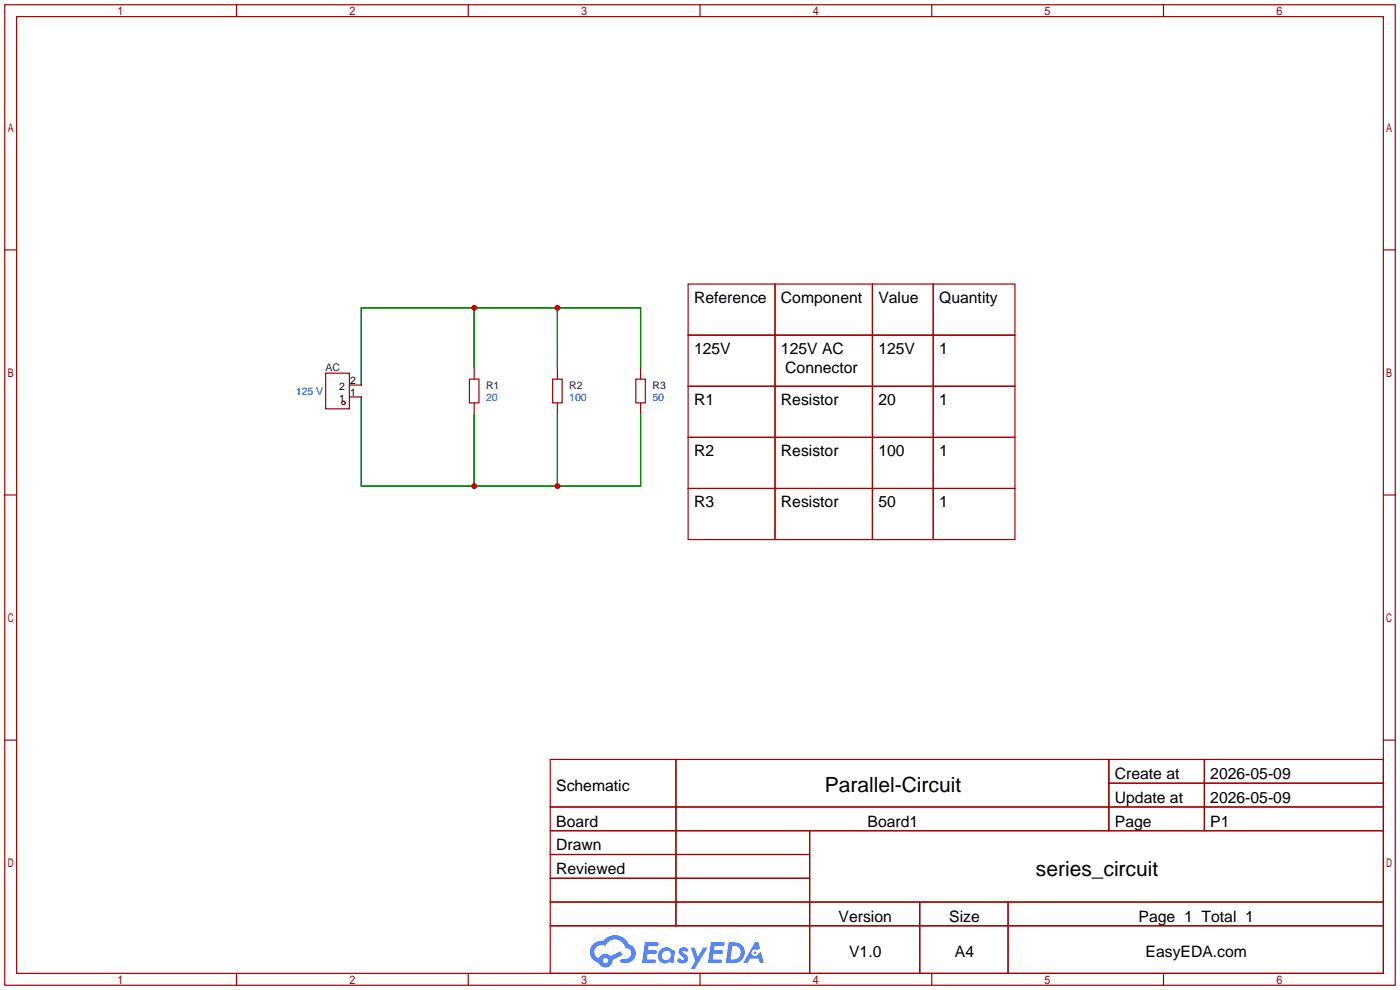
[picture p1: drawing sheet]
<svg xmlns="http://www.w3.org/2000/svg" width="299mm" height="212mm" viewBox="0 0 299 212" stroke-linecap="round" stroke-linejoin="round" font-family="sans-serif">
<g fill="none" stroke="#a10000" stroke-width=".25">
<path d="M1 1h297.2v209.6h-297.2zM3.6 3.6h292.1v204.4h-292.1zM50.5 1v2.6M100.1 1v2.6M149.6 1v2.6M199.1 1v2.6M248.7 1v2.6M1 53.4h2.6M295.7 53.4h2.5M1 105.8h2.6M295.7 105.8h2.5M1 158.2h2.6"/>
<path d="M295.7 158.2h2.5M117.6 162.3h178.1v45.7h-178.1zM117.6 172.5h178.1M117.6 177.5h178.1M144.5 162.3v35.6M173 177.5v30.5M237 162.3v15.2M237 167.4h58.7M257.4 162.3v15.2M117.6 182.6h55.4M117.6 192.8h178.1M117.6 187.7h55.4"/>
<path d="M117.6 197.9h178.1M196.6 192.8v15.2M215.4 192.8v15.2M50.5 208v2.6M100.1 208v2.6M149.6 208v2.6M199.1 208v2.6M248.7 208v2.6"/>
</g>
<g fill="#5487ff">
<path d="M145.3 202.7a1.3 1.3 0 0 1 1.9 .3l-.4 .6a.54 .54 0 0 0-.9-.2l.1 .2a1.34 1.34 0 0 1 .9 1.8 1.47 1.47 0 0 1-2.3-.1l.5-.6 .8 .5a.31 .31 0 0 0 .4-.3 .31 .31 0 0 0-.3-.4 1.12 1.12 0 0 1-.7-1.8z"/>
<path d="M147.6 202.5h.9l.6 2 1.2-2h.9l-2.7 4.6h-.9l1-1.7z"/>
<path d="M137.8 201.4h1.7a1.31 1.31 0 0 1 1.2 .2 .4 .4 0 0 1-.3 .5l-1.8 .1-.1 .9h1.6a.4 .4 0 0 1 .4 .4 .4 .4 0 0 1-.5 .4h-1.6l-.2 1.2h1.4a.46 .46 0 0 1 .5 0 .46 .46 0 0 1 .1 .5l-.4 .2h-2.6z"/>
<path d="M151.9 201.4h1.7a1.32 1.32 0 0 1 1.2 .2 .39 .39 0 0 1-.3 .5l-1.8 .1-.1 .9h1.6a.4 .4 0 0 1 .4 .4 .4 .4 0 0 1-.4 .4h-1.7l-.2 1.2h1.4a.46 .46 0 0 1 .5 0 .46 .46 0 0 1 .1 .5l-.4 .2h-2.6z"/>
<path d="M161.3 201.4h.8l.3 1.3-.6 .4a.75 .75 0 0 0-1.1 .3 .75 .75 0 0 0 .5 1 .75 .75 0 0 0 .9-.7l.5-.2 .6 2.3h-.8l-.3-.9h-1.8l-.5 .9h-1z"/>
<path d="M155.7 201.4l-.6 4.4h1.5a2.27 2.27 0 0 0 2.6-2.2 2.27 2.27 0 0 0-2.7-2.2zM156.5 202.1a1.5 1.5 0 0 1 1.8 1.6 1.5 1.5 0 0 1-1.9 1.4h-.3z"/>
<path d="M141.2 203a1.6 1.6 0 0 0-.3 2.3 1.6 1.6 0 0 0 2.3 .2l.7 .3 .3-2.4-.1-.3-.5-.1a1.58 1.58 0 0 0-2.4 0zM141.8 203.5a.98 .98 0 0 1 1.6 .4 .98 .98 0 0 1-1.1 1.3 .94 .94 0 0 1-.9-.7 .94 .94 0 0 1 .4-1z"/>
<path d="M126.8 201.8a2.37 2.37 0 0 0 1.1 4 1.54 1.54 0 0 0 1.8 1 1.54 1.54 0 0 0 1.2-1.6l2.2-1.1-.5-.8-2 1a1.57 1.57 0 0 0-2.7 .5 1.5 1.5 0 0 1-.7-2.1 1.5 1.5 0 0 1 2.2-.5 2.23 2.23 0 0 1 2.3-1.4 2.23 2.23 0 0 1 2 1.8 1.16 1.16 0 0 1 1.2 1.1 1.16 1.16 0 0 1-1.1 1.2h-.7a.47 .47 0 0 0-.5 .4 .47 .47 0 0 0 .4 .5 2.17 2.17 0 0 0 2.5-.9 2.17 2.17 0 0 0-.3-2.7l-.8-.4a3.2 3.2 0 0 0-5.5-.7l-1.1 .1zM128.8 205.3a.6 .6 0 0 1 1.2 0 .6 .6 0 0 1-1.2 0z"/>
<circle cx="161.4" cy="203.6" r=".28"/>
</g>
<g fill="none" stroke="#a10000" stroke-width=".25">
<path d="M69.6 79.8h5.1v7.6h-5.1zM101.3 78.5v2.5M119.1 78.5v2.5M136.9 78.5v2.5M147.1 60.7h69.8v54.6h-69.8zM147.1 71.6h69.8M165.6 60.7v54.6M186.5 60.7v54.6M199.5 60.7v54.6M74.7 84.8h2.5M74.7 82.3h2.5M100.3 81h2.1v5.1h-2.1z"/>
<path d="M101.3 86.1v2.5M118.1 81h2v5.1h-2zM119.1 86.1v2.5M135.9 81h2v5.1h-2zM136.9 86.1v2.5M147.1 82.5h69.8M147.1 93.5h69.8M147.1 104.4h69.8"/>
<circle cx="73.4" cy="86.1" r=".38"/>
</g>
<path d="M101.3 65.8v12.7M119.1 65.8v12.7M136.9 78.5v-12.7h-59.7v16.5M77.2 84.8v19.1h59.7v-15.3M101.3 88.6v15.3M119.1 88.6v15.3" fill="none" stroke="#008700" stroke-width=".25"/>
<g fill="#c00">
<circle cx="119.1" cy="65.8" r=".63"/>
<circle cx="101.3" cy="65.8" r=".63"/>
<circle cx="119.1" cy="103.9" r=".63"/>
<circle cx="101.3" cy="103.9" r=".63"/>
</g>
<g font-size="4.5">
<text x="176.3" y="169.4">Parallel-Circuit</text>
<text x="221.4" y="187.1">series_circuit</text>
</g>
<g font-size="3.4">
<text x="148.3" y="64.7">Reference</text>
<text x="166.9" y="64.7">Component</text>
<text x="187.7" y="64.7">Value</text>
<text x="200.7" y="64.7">Quantity</text>
<text x="148.3" y="75.6">125V</text>
<text x="166.9" y="75.6">125V AC</text>
<text x="187.7" y="75.6">125V</text>
<text x="200.7" y="75.6">1</text>
<text x="167.8" y="79.6">Connector</text>
<text x="148.3" y="86.5">R1</text>
<text x="166.9" y="86.5">Resistor</text>
<text x="187.7" y="86.5">20</text>
<text x="200.7" y="86.5">1</text>
<text x="148.3" y="97.4">R2</text>
<text x="166.9" y="97.4">Resistor</text>
<text x="187.7" y="97.4">100</text>
<text x="200.7" y="97.4">1</text>
<text x="148.3" y="108.4">R3</text>
<text x="166.9" y="108.4">Resistor</text>
<text x="187.7" y="108.4">50</text>
<text x="200.7" y="108.4">1</text>
<text x="238.3" y="166.5">Create at</text>
<text x="258.7" y="166.5">2026-05-09</text>
<text x="118.9" y="169">Schematic</text>
<text x="238.3" y="171.6">Update at</text>
<text x="258.7" y="171.6">2026-05-09</text>
<text x="118.9" y="176.6">Board</text>
<text x="185.4" y="176.6">Board1</text>
<text x="238.3" y="176.6">Page</text>
<text x="258.7" y="176.6">P1</text>
<text x="118.9" y="181.7">Drawn</text>
<text x="118.9" y="186.8">Reviewed</text>
<text x="179.2" y="197">Version</text>
<text x="202.9" y="197">Size</text>
<text x="243.3" y="197">Page 1 Total 1</text>
<text x="181.5" y="204.6">V1.0</text>
<text x="204.1" y="204.6">A4</text>
<text x="244.8" y="204.6">EasyEDA.com</text>
</g>
<g font-size="2.2" fill="#000080">
<text x="69.6" y="79.3">AC</text>
<text x="103.9" y="83.1">R1</text>
<text x="121.7" y="83.1">R2</text>
<text x="139.4" y="83.1">R3</text>
</g>
<g font-size="2.2">
<text x="72.5" y="83.4">2</text>
<text x="74.8" y="82.1">2</text>
<text x="72.5" y="85.9">1</text>
<text x="74.8" y="84.6">1</text>
</g>
<g font-size="2.2" fill="#00f">
<text x="63.2" y="84.4">125 V</text>
<text x="103.9" y="85.7">20</text>
<text x="121.7" y="85.7">100</text>
<text x="139.4" y="85.7">50</text>
</g>
</svg>
